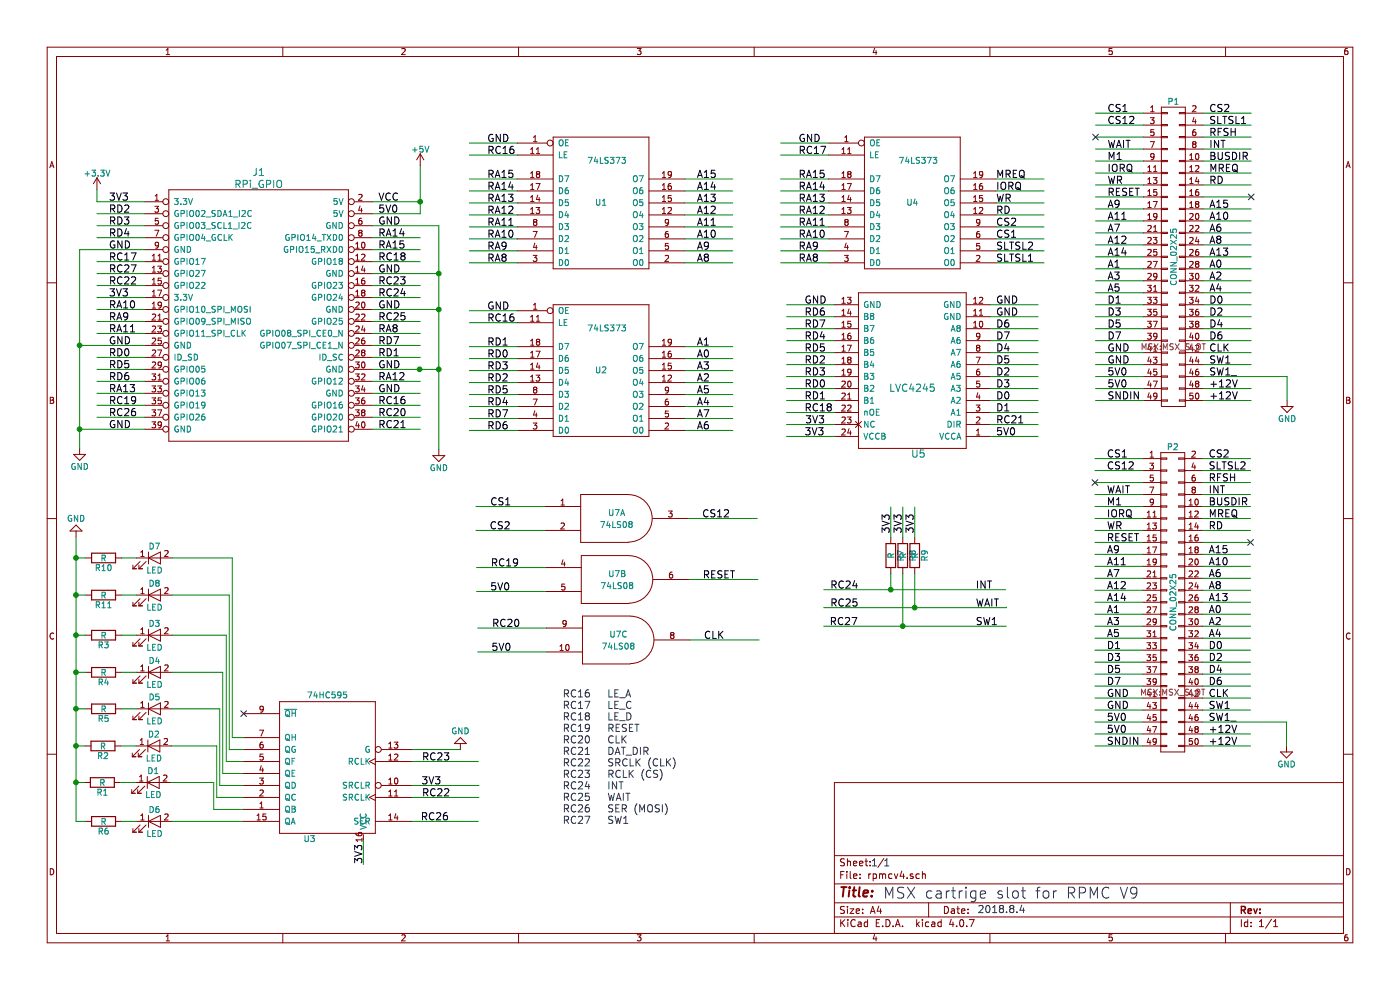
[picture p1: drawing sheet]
EESchema Schematic File Version 2
LIBS:rpmcv4-rescue
LIBS:power
LIBS:device
LIBS:switches
LIBS:relays
LIBS:motors
LIBS:transistors
LIBS:conn
LIBS:linear
LIBS:regul
LIBS:74xx
LIBS:cmos4000
LIBS:adc-dac
LIBS:memory
LIBS:xilinx
LIBS:microcontrollers
LIBS:dsp
LIBS:microchip
LIBS:analog_switches
LIBS:motorola
LIBS:texas
LIBS:intel
LIBS:audio
LIBS:interface
LIBS:digital-audio
LIBS:philips
LIBS:display
LIBS:cypress
LIBS:siliconi
LIBS:opto
LIBS:atmel
LIBS:contrib
LIBS:valves
LIBS:IC_raspberry
LIBS:msx_slot
LIBS:rpmcv4-cache
EELAYER 25 0
EELAYER END
$Descr A4 11693 8268
encoding utf-8
Sheet 1 1
Title ""
Date ""
Rev ""
Comp ""
Comment1 ""
Comment2 ""
Comment3 ""
Comment4 ""
$EndDescr
$Comp
L RPi_GPIO J1
U 1 1
P 1410 1685
F 0 "J1" H 2160 1935 60  0000 C CNN
F 1 "RPi_GPIO" H 2160 1835 60  0000 C CNN
F 2 "Socket_Strips:Socket_Strip_Straight_2x20_Pitch2.54mm" H 2110 935 60  0001 C CNN
F 3 "" H 1410 1685 60  0000 C CNN
	1    1410 1685
	1    0    0    -1  
$EndComp
$Comp
L CONN_02X25 P1
U 1 1
P 9800 2145
F 0 "P1" H 9800 3445 50  0000 C CNN
F 1 "CONN_02X25" V 9800 2145 50  0000 C CNN
F 2 "MSX:MSX_SLOT" H 9800 1395 50  0000 C CNN
F 3 "" H 9800 1395 50  0000 C CNN
	1    9800 2145
	1    0    0    -1  
$EndComp
Text Label 9250 945  0    60   ~ 0
CS1
Text Label 9250 1045 0    60   ~ 0
CS12
Text Label 10100 1145 0    60   ~ 0
RFSH
Text Label 10100 945  0    60   ~ 0
CS2
Text Label 9250 1345 0    60   ~ 0
M1
Text Label 10100 1045 0    60   ~ 0
SLTSL1
Text Label 9250 1445 0    60   ~ 0
IORQ
Text Label 9250 1545 0    60   ~ 0
WR
Text Label 9250 1645 0    60   ~ 0
RESET
Text Label 9250 1745 0    60   ~ 0
A9
Text Label 9250 1845 0    60   ~ 0
A11
Text Label 9250 1945 0    60   ~ 0
A7
Text Label 9250 2045 0    60   ~ 0
A12
Text Label 9250 2145 0    60   ~ 0
A14
Text Label 9250 2245 0    60   ~ 0
A1
Text Label 9250 2345 0    60   ~ 0
A3
Text Label 9250 2445 0    60   ~ 0
A5
Text Label 9250 2545 0    60   ~ 0
D1
Text Label 9250 2645 0    60   ~ 0
D3
Text Label 9250 2745 0    60   ~ 0
D5
Text Label 9250 2845 0    60   ~ 0
D7
Text Label 9250 2945 0    60   ~ 0
GND
Text Label 9250 3245 0    60   ~ 0
5V0
Text Label 9250 3145 0    60   ~ 0
5V0
Text Label 9250 3045 0    60   ~ 0
GND
Text Label 9250 3345 0    60   ~ 0
SNDIN
Text Label 10100 3345 0    60   ~ 0
+12V
Text Label 10100 3245 0    60   ~ 0
+12V
Text Label 9250 1245 0    60   ~ 0
WAIT
Text Label 10100 1245 0    60   ~ 0
INT
Text Label 10100 1345 0    60   ~ 0
BUSDIR
Text Label 10100 1445 0    60   ~ 0
MREQ
Text Label 10100 1545 0    60   ~ 0
RD
NoConn ~ 10450 1645
NoConn ~ 9150 1145
Text Label 10100 1745 0    60   ~ 0
A15
Text Label 10100 1845 0    60   ~ 0
A10
Text Label 10100 1945 0    60   ~ 0
A6
Text Label 10100 2045 0    60   ~ 0
A8
Text Label 10100 2145 0    60   ~ 0
A13
Text Label 10100 2245 0    60   ~ 0
A0
Text Label 10100 2345 0    60   ~ 0
A2
Text Label 10100 2445 0    60   ~ 0
A4
Text Label 10100 2545 0    60   ~ 0
D0
Text Label 10100 2645 0    60   ~ 0
D2
Text Label 10100 2745 0    60   ~ 0
D4
Text Label 10100 2845 0    60   ~ 0
D6
Text Label 10100 2945 0    60   ~ 0
CLK
Text Label 10100 3045 0    60   ~ 0
SW1
Text Label 10100 3145 0    60   ~ 0
SW1_
Text Label 8320 3445 0    60   ~ 0
D1
Text Label 8320 3345 0    60   ~ 0
D0
Text Label 8320 3245 0    60   ~ 0
D3
Text Label 8320 3145 0    60   ~ 0
D2
Text Label 8320 3045 0    60   ~ 0
D5
Text Label 8320 2845 0    60   ~ 0
D7
Text Label 8320 2945 0    60   ~ 0
D4
Text Label 8320 2745 0    60   ~ 0
D6
Text Label 6720 3345 0    60   ~ 0
RD1
Text Label 6720 3245 0    60   ~ 0
RD0
Text Label 6720 3145 0    60   ~ 0
RD3
Text Label 6720 3045 0    60   ~ 0
RD2
Text Label 6720 2945 0    60   ~ 0
RD5
Text Label 6720 2745 0    60   ~ 0
RD7
Text Label 6720 2845 0    60   ~ 0
RD4
Text Label 6720 2645 0    60   ~ 0
RD6
Text Label 910  2985 0    60   ~ 0
RD0
Text Label 3160 2985 0    60   ~ 0
RD1
Text Label 910  1785 0    60   ~ 0
RD2
Text Label 910  1885 0    60   ~ 0
RD3
Text Label 910  1985 0    60   ~ 0
RD4
Text Label 910  3085 0    60   ~ 0
RD5
Text Label 6670 1195 0    60   ~ 0
GND
Text Label 6720 2545 0    60   ~ 0
GND
Text Label 3160 2885 0    60   ~ 0
RD7
Text Label 3160 2785 0    60   ~ 0
RA8
Text Label 910  2685 0    60   ~ 0
RA9
Text Label 910  2585 0    60   ~ 0
RA10
Text Label 910  2785 0    60   ~ 0
RA11
Text Label 3160 3185 0    60   ~ 0
RA12
Text Label 910  3285 0    60   ~ 0
RA13
Text Label 3160 1985 0    60   ~ 0
RA14
Text Label 910  2285 0    60   ~ 0
RC27
Text Label 3160 1685 0    60   ~ 0
VCC
Text Label 3160 1785 0    60   ~ 0
5V0
Text Label 3160 1885 0    60   ~ 0
GND
Text Label 3160 2585 0    60   ~ 0
GND
Text Label 3160 3085 0    60   ~ 0
GND
Text Label 3160 3285 0    60   ~ 0
GND
Text Label 910  3585 0    60   ~ 0
GND
Text Label 910  2885 0    60   ~ 0
GND
Text Label 910  2085 0    60   ~ 0
GND
Text Label 910  2485 0    60   ~ 0
3V3
Text Label 910  1685 0    60   ~ 0
3V3
$Comp
L +5V #PWR01
U 1 1
P 3510 1385
F 0 "#PWR01" H 3510 1235 50  0001 C CNN
F 1 "+5V" H 3510 1525 50  0000 C CNN
F 2 "" H 3510 1385 50  0000 C CNN
F 3 "" H 3510 1385 50  0000 C CNN
	1    3510 1385
	1    0    0    -1  
$EndComp
$Comp
L GND #PWR02
U 1 1
P 665 3745
F 0 "#PWR02" H 665 3495 50  0001 C CNN
F 1 "GND" H 665 3595 50  0000 C CNN
F 2 "" H 665 3745 50  0000 C CNN
F 3 "" H 665 3745 50  0000 C CNN
	1    665  3745
	1    0    0    -1  
$EndComp
Text Label 3160 2285 0    60   ~ 0
GND
$Comp
L +3.3V #PWR03
U 1 1
P 810 1585
F 0 "#PWR03" H 810 1435 50  0001 C CNN
F 1 "+3.3V" H 810 1725 50  0000 C CNN
F 2 "" H 810 1585 50  0000 C CNN
F 3 "" H 810 1585 50  0000 C CNN
	1    810  1585
	1    0    0    -1  
$EndComp
Text Label 3160 2485 0    60   ~ 0
RC24
Text Label 6935 4925 0    60   ~ 0
RC24
Text Label 6935 5075 0    60   ~ 0
RC25
Text Label 8320 2195 0    60   ~ 0
SLTSL1
Text Label 8320 1795 0    60   ~ 0
RD
Text Label 8320 1695 0    60   ~ 0
WR
Text Label 8320 1595 0    60   ~ 0
IORQ
Text Label 8320 1495 0    60   ~ 0
MREQ
$Comp
L 74LS373-RESCUE-rpmcv4 U1
U 1 1
P 5020 1695
F 0 "U1" H 5020 1695 50  0000 C CNN
F 1 "74LS373" H 5070 1345 50  0000 C CNN
F 2 "Housings_SOIC:SOIC-20W_7.5x12.8mm_Pitch1.27mm" H 5020 1695 50  0001 C CNN
F 3 "" H 5020 1695 50  0001 C CNN
	1    5020 1695
	1    0    0    1   
$EndComp
$Comp
L 74LS373-RESCUE-rpmcv4 U2
U 1 1
P 5020 3095
F 0 "U2" H 5020 3095 50  0000 C CNN
F 1 "74LS373" H 5070 2745 50  0000 C CNN
F 2 "Housings_SOIC:SOIC-20W_7.5x12.8mm_Pitch1.27mm" H 5020 3095 50  0001 C CNN
F 3 "" H 5020 3095 50  0001 C CNN
	1    5020 3095
	1    0    0    1   
$EndComp
Text Label 4070 2695 0    60   ~ 0
RC16
Text Label 8320 1995 0    60   ~ 0
CS1
Text Label 8320 1895 0    60   ~ 0
CS2
Text Label 5820 2995 0    60   ~ 0
A0
Text Label 5820 2895 0    60   ~ 0
A1
Text Label 5820 3195 0    60   ~ 0
A2
Text Label 5820 3095 0    60   ~ 0
A3
Text Label 5820 3395 0    60   ~ 0
A4
Text Label 5820 3295 0    60   ~ 0
A5
Text Label 5820 3595 0    60   ~ 0
A6
Text Label 5820 3495 0    60   ~ 0
A7
Text Label 4070 2895 0    60   ~ 0
RD1
Text Label 4070 2995 0    60   ~ 0
RD0
Text Label 4070 3095 0    60   ~ 0
RD3
Text Label 4070 3195 0    60   ~ 0
RD2
Text Label 4070 3295 0    60   ~ 0
RD5
Text Label 4070 3495 0    60   ~ 0
RD7
Text Label 4070 3395 0    60   ~ 0
RD4
Text Label 4070 3595 0    60   ~ 0
RD6
Text Label 4070 1195 0    60   ~ 0
GND
Text Label 4070 2595 0    60   ~ 0
GND
Text Label 4070 2195 0    60   ~ 0
RA8
Text Label 4070 1995 0    60   ~ 0
RA10
Text Label 4070 1895 0    60   ~ 0
RA11
Text Label 4070 1795 0    60   ~ 0
RA12
Text Label 4070 1695 0    60   ~ 0
RA13
Text Label 4070 1595 0    60   ~ 0
RA14
Text Label 4070 1495 0    60   ~ 0
RA15
Text Label 4070 1295 0    60   ~ 0
RC16
Text Label 5820 2195 0    60   ~ 0
A8
Text Label 5820 2095 0    60   ~ 0
A9
Text Label 5820 1995 0    60   ~ 0
A10
Text Label 5820 1895 0    60   ~ 0
A11
Text Label 5820 1795 0    60   ~ 0
A12
Text Label 5820 1695 0    60   ~ 0
A13
Text Label 5820 1595 0    60   ~ 0
A14
Text Label 5820 1495 0    60   ~ 0
A15
Text Notes 7375 7515 0    91   ~ 0
MSX cartrige slot for RPMC V9
Text Label 6670 2195 0    60   ~ 0
RA8
Text Label 6670 2095 0    60   ~ 0
RA9
Text Label 6670 1995 0    60   ~ 0
RA10
Text Label 6670 1895 0    60   ~ 0
RA11
Text Label 6670 1795 0    60   ~ 0
RA12
Text Label 6670 1695 0    60   ~ 0
RA13
Text Label 6670 1595 0    60   ~ 0
RA14
Text Label 6670 1495 0    60   ~ 0
RA15
Text Label 3160 2085 0    60   ~ 0
RA15
Text Label 3160 3385 0    60   ~ 0
RC16
Text Label 910  2185 0    60   ~ 0
RC17
Text Label 3160 2185 0    60   ~ 0
RC18
Text Label 4070 2095 0    60   ~ 0
RA9
Text Label 910  3385 0    60   ~ 0
RC19
Text Label 3160 3485 0    60   ~ 0
RC20
Text Label 3160 3585 0    60   ~ 0
RC21
Text Label 910  2385 0    60   ~ 0
RC22
Text Label 3160 2385 0    60   ~ 0
RC23
Text Label 3160 2685 0    60   ~ 0
RC25
Text Label 910  3485 0    60   ~ 0
RC26
$Comp
L GND #PWR04
U 1 1
P 10750 3345
F 0 "#PWR04" H 10750 3095 50  0001 C CNN
F 1 "GND" H 10750 3195 50  0000 C CNN
F 2 "" H 10750 3345 50  0001 C CNN
F 3 "" H 10750 3345 50  0001 C CNN
	1    10750 3345
	1    0    0    -1  
$EndComp
Text Notes 8165 7635 0    60   ~ 0
2018.8.4
Text Notes 7275 7245 0    60   ~ 0
1 1
Text Label 6670 1295 0    60   ~ 0
RC17
$Comp
L GND #PWR05
U 1 1
P 3665 3755
F 0 "#PWR05" H 3665 3505 50  0001 C CNN
F 1 "GND" H 3665 3605 50  0000 C CNN
F 2 "" H 3665 3755 50  0000 C CNN
F 3 "" H 3665 3755 50  0000 C CNN
	1    3665 3755
	1    0    0    -1  
$EndComp
$Comp
L LVC4245 U5
U 1 1
P 7620 3095
F 0 "U5" H 7570 3795 60  0000 C CNN
F 1 "LVC4245" H 7620 3245 60  0000 C CNN
F 2 "Housings_SOIC:SOIC-24W_7.5x15.4mm_Pitch1.27mm" H 7770 3695 60  0001 C CNN
F 3 "" H 7770 3695 60  0001 C CNN
	1    7620 3095
	-1   0    0    1   
$EndComp
Text Label 910  3185 0    60   ~ 0
RD6
Text Label 8320 3545 0    60   ~ 0
RC21
Text Label 8320 2645 0    60   ~ 0
GND
Text Label 6720 3645 0    60   ~ 0
3V3
Text Label 8320 3645 0    60   ~ 0
5V0
Text Label 6720 3445 0    60   ~ 0
RC18
Text Label 8320 2545 0    60   ~ 0
GND
$Comp
L 74LS373-RESCUE-rpmcv4 U4
U 1 1
P 7620 1695
F 0 "U4" H 7620 1695 50  0000 C CNN
F 1 "74LS373" H 7670 1345 50  0000 C CNN
F 2 "Housings_SOIC:SOIC-20W_7.5x12.8mm_Pitch1.27mm" H 7620 1695 50  0001 C CNN
F 3 "" H 7620 1695 50  0001 C CNN
	1    7620 1695
	1    0    0    1   
$EndComp
Text Label 8320 2095 0    60   ~ 0
SLTSL2
Text Label 8150 4925 0    60   ~ 0
INT
Text Label 8150 5075 0    60   ~ 0
WAIT
Text Label 7440 4455 1    60   ~ 0
3V3
Text Label 6930 5230 0    60   ~ 0
RC27
Text Label 8150 5230 0    60   ~ 0
SW1
$Comp
L 74LS08 U7
U 1 1
P 5150 4330
F 0 "U7" H 5150 4380 50  0000 C CNN
F 1 "74LS08" H 5150 4280 50  0000 C CNN
F 2 "Housings_SOIC:SOIC-14_3.9x8.7mm_Pitch1.27mm" H 5150 4330 50  0001 C CNN
F 3 "" H 5150 4330 50  0001 C CNN
	1    5150 4330
	1    0    0    -1  
$EndComp
Text Label 5865 4330 0    60   ~ 0
CS12
Text Label 4090 4430 0    60   ~ 0
CS2
Text Label 4095 4230 0    60   ~ 0
CS1
$Comp
L 74LS08 U7
U 2 1
P 5155 4840
F 0 "U7" H 5155 4890 50  0000 C CNN
F 1 "74LS08" H 5155 4790 50  0000 C CNN
F 2 "Housings_SOIC:SOIC-14_3.9x8.7mm_Pitch1.27mm" H 5155 4840 50  0001 C CNN
F 3 "" H 5155 4840 50  0001 C CNN
	2    5155 4840
	1    0    0    -1  
$EndComp
Text Label 4095 4940 0    60   ~ 0
5V0
Text Label 4100 4740 0    60   ~ 0
RC19
Text Label 5870 4840 0    60   ~ 0
RESET
Text Label 6725 3545 0    60   ~ 0
3V3
Text Notes 4700 6890 0    60   ~ 0
RC16   LE_A\nRC17   LE_C\nRC18   LE_D\nRC19   RESET\nRC20   CLK\nRC21   DAT_DIR\nRC22   SRCLK (CLK)\nRC23   RCLK (CS)\nRC24   INT\nRC25   WAIT\nRC26   SER (MOSI)\nRC27   SW1
$Comp
L 74LS08 U7
U 3 1
P 5165 5345
F 0 "U7" H 5165 5395 50  0000 C CNN
F 1 "74LS08" H 5165 5295 50  0000 C CNN
F 2 "" H 5165 5345 50  0001 C CNN
F 3 "" H 5165 5345 50  0001 C CNN
	3    5165 5345
	1    0    0    -1  
$EndComp
Text Label 4105 5445 0    60   ~ 0
5V0
Text Label 4110 5245 0    60   ~ 0
RC20
Text Label 5880 5345 0    60   ~ 0
CLK
$Comp
L R R7
U 1 1
P 7440 4640
F 0 "R7" V 7520 4640 50  0000 C CNN
F 1 "R" V 7440 4640 50  0000 C CNN
F 2 "Resistors_SMD:R_0603_HandSoldering" V 7370 4640 50  0001 C CNN
F 3 "" H 7440 4640 50  0001 C CNN
	1    7440 4640
	1    0    0    -1  
$EndComp
$Comp
L R R8
U 1 1
P 7540 4640
F 0 "R8" V 7620 4640 50  0000 C CNN
F 1 "R" V 7540 4640 50  0000 C CNN
F 2 "Resistors_SMD:R_0603_HandSoldering" V 7470 4640 50  0001 C CNN
F 3 "" H 7540 4640 50  0001 C CNN
	1    7540 4640
	1    0    0    -1  
$EndComp
$Comp
L R R9
U 1 1
P 7640 4640
F 0 "R9" V 7720 4640 50  0000 C CNN
F 1 "R" V 7640 4640 50  0000 C CNN
F 2 "Resistors_SMD:R_0603_HandSoldering" V 7570 4640 50  0001 C CNN
F 3 "" H 7640 4640 50  0001 C CNN
	1    7640 4640
	1    0    0    -1  
$EndComp
Text Label 7540 4455 1    60   ~ 0
3V3
Text Label 7640 4455 1    60   ~ 0
3V3
$Comp
L CONN_02X25 P2
U 1 1
P 9795 5030
F 0 "P2" H 9795 6330 50  0000 C CNN
F 1 "CONN_02X25" V 9795 5030 50  0000 C CNN
F 2 "MSX:MSX_SLOT" H 9795 4280 50  0000 C CNN
F 3 "" H 9795 4280 50  0000 C CNN
	1    9795 5030
	1    0    0    -1  
$EndComp
Text Label 9245 3830 0    60   ~ 0
CS1
Text Label 9245 3930 0    60   ~ 0
CS12
Text Label 10095 4030 0    60   ~ 0
RFSH
Text Label 10095 3830 0    60   ~ 0
CS2
Text Label 9245 4230 0    60   ~ 0
M1
Text Label 10095 3930 0    60   ~ 0
SLTSL2
Text Label 9245 4330 0    60   ~ 0
IORQ
Text Label 9245 4430 0    60   ~ 0
WR
Text Label 9245 4530 0    60   ~ 0
RESET
Text Label 9245 4630 0    60   ~ 0
A9
Text Label 9245 4730 0    60   ~ 0
A11
Text Label 9245 4830 0    60   ~ 0
A7
Text Label 9245 4930 0    60   ~ 0
A12
Text Label 9245 5030 0    60   ~ 0
A14
Text Label 9245 5130 0    60   ~ 0
A1
Text Label 9245 5230 0    60   ~ 0
A3
Text Label 9245 5330 0    60   ~ 0
A5
Text Label 9245 5430 0    60   ~ 0
D1
Text Label 9245 5530 0    60   ~ 0
D3
Text Label 9245 5630 0    60   ~ 0
D5
Text Label 9245 5730 0    60   ~ 0
D7
Text Label 9245 5830 0    60   ~ 0
GND
Text Label 9245 6130 0    60   ~ 0
5V0
Text Label 9245 6030 0    60   ~ 0
5V0
Text Label 9245 5930 0    60   ~ 0
GND
Text Label 9245 6230 0    60   ~ 0
SNDIN
Text Label 10095 6230 0    60   ~ 0
+12V
Text Label 10095 6130 0    60   ~ 0
+12V
Text Label 9245 4130 0    60   ~ 0
WAIT
Text Label 10095 4130 0    60   ~ 0
INT
Text Label 10095 4230 0    60   ~ 0
BUSDIR
Text Label 10095 4330 0    60   ~ 0
MREQ
Text Label 10095 4430 0    60   ~ 0
RD
NoConn ~ 10445 4530
NoConn ~ 9145 4030
Text Label 10095 4630 0    60   ~ 0
A15
Text Label 10095 4730 0    60   ~ 0
A10
Text Label 10095 4830 0    60   ~ 0
A6
Text Label 10095 4930 0    60   ~ 0
A8
Text Label 10095 5030 0    60   ~ 0
A13
Text Label 10095 5130 0    60   ~ 0
A0
Text Label 10095 5230 0    60   ~ 0
A2
Text Label 10095 5330 0    60   ~ 0
A4
Text Label 10095 5430 0    60   ~ 0
D0
Text Label 10095 5530 0    60   ~ 0
D2
Text Label 10095 5630 0    60   ~ 0
D4
Text Label 10095 5730 0    60   ~ 0
D6
Text Label 10095 5830 0    60   ~ 0
CLK
Text Label 10095 5930 0    60   ~ 0
SW1
Text Label 10095 6030 0    60   ~ 0
SW1_
$Comp
L GND #PWR06
U 1 1
P 10745 6230
F 0 "#PWR06" H 10745 5980 50  0001 C CNN
F 1 "GND" H 10745 6080 50  0000 C CNN
F 2 "" H 10745 6230 50  0001 C CNN
F 3 "" H 10745 6230 50  0001 C CNN
	1    10745 6230
	1    0    0    -1  
$EndComp
$Comp
L LED D3
U 1 1
P 1290 5305
F 0 "D3" H 1290 5405 50  0000 C CNN
F 1 "LED" H 1290 5205 50  0000 C CNN
F 2 "LEDs:LED_D3.0mm" H 1290 5305 50  0001 C CNN
F 3 "" H 1290 5305 50  0001 C CNN
	1    1290 5305
	1    0    0    -1  
$EndComp
$Comp
L LED D4
U 1 1
P 1290 5615
F 0 "D4" H 1290 5715 50  0000 C CNN
F 1 "LED" H 1290 5515 50  0000 C CNN
F 2 "LEDs:LED_D3.0mm" H 1290 5615 50  0001 C CNN
F 3 "" H 1290 5615 50  0001 C CNN
	1    1290 5615
	1    0    0    -1  
$EndComp
$Comp
L LED D5
U 1 1
P 1290 5920
F 0 "D5" H 1290 6020 50  0000 C CNN
F 1 "LED" H 1290 5820 50  0000 C CNN
F 2 "LEDs:LED_D3.0mm" H 1290 5920 50  0001 C CNN
F 3 "" H 1290 5920 50  0001 C CNN
	1    1290 5920
	1    0    0    -1  
$EndComp
$Comp
L LED D2
U 1 1
P 1285 6230
F 0 "D2" H 1285 6330 50  0000 C CNN
F 1 "LED" H 1285 6130 50  0000 C CNN
F 2 "LEDs:LED_D3.0mm" H 1285 6230 50  0001 C CNN
F 3 "" H 1285 6230 50  0001 C CNN
	1    1285 6230
	1    0    0    -1  
$EndComp
$Comp
L LED D1
U 1 1
P 1280 6535
F 0 "D1" H 1280 6635 50  0000 C CNN
F 1 "LED" H 1280 6435 50  0000 C CNN
F 2 "LEDs:LED_D3.0mm" H 1280 6535 50  0001 C CNN
F 3 "" H 1280 6535 50  0001 C CNN
	1    1280 6535
	1    0    0    -1  
$EndComp
$Comp
L LED D6
U 1 1
P 1290 6860
F 0 "D6" H 1290 6960 50  0000 C CNN
F 1 "LED" H 1290 6760 50  0000 C CNN
F 2 "LEDs:LED_D3.0mm" H 1290 6860 50  0001 C CNN
F 3 "" H 1290 6860 50  0001 C CNN
	1    1290 6860
	1    0    0    -1  
$EndComp
$Comp
L R R3
U 1 1
P 865 5305
F 0 "R3" V 945 5305 50  0000 C CNN
F 1 "R" V 865 5305 50  0000 C CNN
F 2 "Resistors_SMD:R_0603_HandSoldering" V 795 5305 50  0001 C CNN
F 3 "" H 865 5305 50  0001 C CNN
	1    865  5305
	0    1    1    0   
$EndComp
$Comp
L R R4
U 1 1
P 865 5615
F 0 "R4" V 945 5615 50  0000 C CNN
F 1 "R" V 865 5615 50  0000 C CNN
F 2 "Resistors_SMD:R_0603_HandSoldering" V 795 5615 50  0001 C CNN
F 3 "" H 865 5615 50  0001 C CNN
	1    865  5615
	0    1    1    0   
$EndComp
$Comp
L R R5
U 1 1
P 865 5920
F 0 "R5" V 945 5920 50  0000 C CNN
F 1 "R" V 865 5920 50  0000 C CNN
F 2 "Resistors_SMD:R_0603_HandSoldering" V 795 5920 50  0001 C CNN
F 3 "" H 865 5920 50  0001 C CNN
	1    865  5920
	0    1    1    0   
$EndComp
$Comp
L R R2
U 1 1
P 860 6230
F 0 "R2" V 940 6230 50  0000 C CNN
F 1 "R" V 860 6230 50  0000 C CNN
F 2 "Resistors_SMD:R_0603_HandSoldering" V 790 6230 50  0001 C CNN
F 3 "" H 860 6230 50  0001 C CNN
	1    860  6230
	0    1    1    0   
$EndComp
$Comp
L R R1
U 1 1
P 855 6535
F 0 "R1" V 935 6535 50  0000 C CNN
F 1 "R" V 855 6535 50  0000 C CNN
F 2 "Resistors_SMD:R_0603_HandSoldering" V 785 6535 50  0001 C CNN
F 3 "" H 855 6535 50  0001 C CNN
	1    855  6535
	0    1    1    0   
$EndComp
$Comp
L R R6
U 1 1
P 865 6860
F 0 "R6" V 945 6860 50  0000 C CNN
F 1 "R" V 865 6860 50  0000 C CNN
F 2 "Resistors_SMD:R_0603_HandSoldering" V 795 6860 50  0001 C CNN
F 3 "" H 865 6860 50  0001 C CNN
	1    865  6860
	0    1    1    0   
$EndComp
NoConn ~ 2035 5960
$Comp
L GND #PWR07
U 1 1
P 635 4485
F 0 "#PWR07" H 635 4235 50  0001 C CNN
F 1 "GND" H 635 4335 50  0000 C CNN
F 2 "" H 635 4485 50  0000 C CNN
F 3 "" H 635 4485 50  0000 C CNN
	1    635  4485
	-1   0    0    1   
$EndComp
Wire Wire Line
	3110 1685 3510 1685
Wire Wire Line
	3510 1785 3110 1785
Wire Wire Line
	3110 1885 3665 1885
Wire Wire Line
	3110 1985 3510 1985
Wire Wire Line
	3110 2085 3510 2085
Wire Wire Line
	3110 2185 3510 2185
Wire Wire Line
	3110 2285 3665 2285
Wire Wire Line
	3110 2385 3510 2385
Wire Wire Line
	3110 2485 3510 2485
Wire Wire Line
	3665 2585 3110 2585
Wire Wire Line
	3110 2685 3510 2685
Wire Wire Line
	3110 2785 3510 2785
Wire Wire Line
	3110 2885 3510 2885
Wire Wire Line
	3110 2985 3510 2985
Wire Wire Line
	3110 3085 3510 3085
Wire Wire Line
	3110 3185 3510 3185
Wire Wire Line
	3110 3285 3510 3285
Wire Wire Line
	3110 3385 3510 3385
Wire Wire Line
	3110 3485 3510 3485
Wire Wire Line
	3110 3585 3510 3585
Wire Wire Line
	810  1685 1210 1685
Wire Wire Line
	810  1785 1210 1785
Wire Wire Line
	810  1885 1210 1885
Wire Wire Line
	810  1985 1210 1985
Wire Wire Line
	665  2085 1210 2085
Wire Wire Line
	810  2185 1210 2185
Wire Wire Line
	810  2285 1210 2285
Wire Wire Line
	810  2385 1210 2385
Wire Wire Line
	810  2585 1210 2585
Wire Wire Line
	810  2685 1210 2685
Wire Wire Line
	810  2785 1210 2785
Wire Wire Line
	665  2885 1210 2885
Wire Wire Line
	810  2985 1210 2985
Wire Wire Line
	810  3085 1210 3085
Wire Wire Line
	810  3185 1210 3185
Wire Wire Line
	810  3285 1210 3285
Wire Wire Line
	810  3385 1210 3385
Wire Wire Line
	810  3485 1210 3485
Wire Wire Line
	665  3585 1210 3585
Wire Wire Line
	8270 2745 8670 2745
Wire Wire Line
	8270 2845 8670 2845
Wire Wire Line
	8270 2945 8670 2945
Wire Wire Line
	8270 3045 8670 3045
Wire Wire Line
	8270 3145 8670 3145
Wire Wire Line
	8270 3245 8670 3245
Wire Wire Line
	8270 3345 8670 3345
Wire Wire Line
	8270 3445 8670 3445
Wire Wire Line
	6570 2645 6970 2645
Wire Wire Line
	6570 2745 6970 2745
Wire Wire Line
	6570 2845 6970 2845
Wire Wire Line
	6570 2945 6970 2945
Wire Wire Line
	6570 3045 6970 3045
Wire Wire Line
	6570 3145 6970 3145
Wire Wire Line
	6570 3245 6970 3245
Wire Wire Line
	6570 3345 6970 3345
Wire Wire Line
	6570 2545 6970 2545
Wire Wire Line
	10050 945  10450 945 
Wire Wire Line
	10050 1045 10450 1045
Wire Wire Line
	10050 1145 10450 1145
Wire Wire Line
	10050 1245 10450 1245
Wire Wire Line
	10050 1345 10450 1345
Wire Wire Line
	10050 1445 10450 1445
Wire Wire Line
	10050 1545 10450 1545
Wire Wire Line
	10050 1645 10450 1645
Wire Wire Line
	10050 1745 10450 1745
Wire Wire Line
	10050 1845 10450 1845
Wire Wire Line
	10050 1945 10450 1945
Wire Wire Line
	10050 2045 10450 2045
Wire Wire Line
	10050 2145 10450 2145
Wire Wire Line
	10050 2245 10450 2245
Wire Wire Line
	10050 2345 10450 2345
Wire Wire Line
	10050 2445 10450 2445
Wire Wire Line
	10050 2545 10450 2545
Wire Wire Line
	10050 2645 10450 2645
Wire Wire Line
	10050 2745 10450 2745
Wire Wire Line
	10050 2845 10450 2845
Wire Wire Line
	10050 2945 10450 2945
Wire Wire Line
	10050 3045 10450 3045
Wire Wire Line
	10050 3145 10750 3145
Wire Wire Line
	10050 3245 10450 3245
Wire Wire Line
	10050 3345 10450 3345
Wire Wire Line
	9150 945  9550 945 
Wire Wire Line
	9150 1045 9550 1045
Wire Wire Line
	9150 1145 9550 1145
Wire Wire Line
	9150 1245 9550 1245
Wire Wire Line
	9150 1345 9550 1345
Wire Wire Line
	9150 1445 9550 1445
Wire Wire Line
	9150 1545 9550 1545
Wire Wire Line
	9150 1645 9550 1645
Wire Wire Line
	9150 1745 9550 1745
Wire Wire Line
	9150 1845 9550 1845
Wire Wire Line
	9150 1945 9550 1945
Wire Wire Line
	9150 2045 9550 2045
Wire Wire Line
	9150 2145 9550 2145
Wire Wire Line
	9150 2245 9550 2245
Wire Wire Line
	9150 2345 9550 2345
Wire Wire Line
	9150 2445 9550 2445
Wire Wire Line
	9150 2545 9550 2545
Wire Wire Line
	9150 2645 9550 2645
Wire Wire Line
	9150 2745 9550 2745
Wire Wire Line
	9150 2845 9550 2845
Wire Wire Line
	9150 2945 9550 2945
Wire Wire Line
	9150 3045 9550 3045
Wire Wire Line
	9150 3145 9550 3145
Wire Wire Line
	9150 3245 9550 3245
Wire Wire Line
	9150 3345 9550 3345
Wire Wire Line
	8320 2195 8720 2195
Wire Wire Line
	8320 2095 8720 2095
Wire Wire Line
	8320 1995 8720 1995
Wire Wire Line
	8320 1895 8720 1895
Wire Wire Line
	8320 1795 8720 1795
Wire Wire Line
	8320 1695 8720 1695
Wire Wire Line
	8320 1595 8720 1595
Wire Wire Line
	8320 1495 8720 1495
Wire Wire Line
	6520 1295 6920 1295
Wire Wire Line
	6520 1195 6920 1195
Wire Wire Line
	3510 1385 3510 1785
Wire Wire Line
	810  1585 810  1685
Wire Wire Line
	810  2485 1210 2485
Connection ~ 3510 1685
Wire Wire Line
	6880 5075 8405 5075
Wire Wire Line
	6880 4925 8400 4925
Wire Wire Line
	5720 3595 6120 3595
Wire Wire Line
	5720 3495 6120 3495
Wire Wire Line
	5720 3395 6120 3395
Wire Wire Line
	5720 3295 6120 3295
Wire Wire Line
	5720 3195 6120 3195
Wire Wire Line
	5720 3095 6120 3095
Wire Wire Line
	5720 2995 6120 2995
Wire Wire Line
	5720 2895 6120 2895
Wire Wire Line
	3920 2695 4320 2695
Wire Wire Line
	3920 2595 4320 2595
Wire Wire Line
	3920 3595 4320 3595
Wire Wire Line
	3920 3495 4320 3495
Wire Wire Line
	3920 3395 4320 3395
Wire Wire Line
	3920 3295 4320 3295
Wire Wire Line
	3920 3195 4320 3195
Wire Wire Line
	3920 3095 4320 3095
Wire Wire Line
	3920 2995 4320 2995
Wire Wire Line
	3920 2895 4320 2895
Wire Wire Line
	5720 2195 6120 2195
Wire Wire Line
	5720 2095 6120 2095
Wire Wire Line
	5720 1995 6120 1995
Wire Wire Line
	5720 1895 6120 1895
Wire Wire Line
	5720 1795 6120 1795
Wire Wire Line
	5720 1695 6120 1695
Wire Wire Line
	5720 1595 6120 1595
Wire Wire Line
	5720 1495 6120 1495
Wire Wire Line
	3920 1295 4320 1295
Wire Wire Line
	3920 1195 4320 1195
Wire Wire Line
	3920 2195 4320 2195
Wire Wire Line
	3920 2095 4320 2095
Wire Wire Line
	3920 1995 4320 1995
Wire Wire Line
	3920 1895 4320 1895
Wire Wire Line
	3920 1795 4320 1795
Wire Wire Line
	3920 1695 4320 1695
Wire Wire Line
	3920 1595 4320 1595
Wire Wire Line
	3920 1495 4320 1495
Wire Wire Line
	6520 2195 6920 2195
Wire Wire Line
	6520 2095 6920 2095
Wire Wire Line
	6520 1995 6920 1995
Wire Wire Line
	6520 1895 6920 1895
Wire Wire Line
	6520 1795 6920 1795
Wire Wire Line
	6520 1695 6920 1695
Wire Wire Line
	6520 1595 6920 1595
Wire Wire Line
	6520 1495 6920 1495
Wire Wire Line
	10750 3145 10750 3345
Wire Wire Line
	665  2085 665  3745
Connection ~ 665  3585
Connection ~ 665  2885
Wire Wire Line
	3665 3085 3505 3085
Wire Wire Line
	3665 1885 3665 3755
Connection ~ 3505 3085
Connection ~ 3665 3085
Connection ~ 3665 2285
Connection ~ 3665 2585
Wire Wire Line
	8270 3545 8670 3545
Wire Wire Line
	8270 2645 8670 2645
Wire Wire Line
	6570 3645 6970 3645
Wire Wire Line
	8270 3645 8670 3645
Wire Wire Line
	6570 3545 6970 3545
Wire Wire Line
	6570 3445 6970 3445
Wire Wire Line
	8270 2545 8670 2545
Wire Wire Line
	8405 5075 8405 5070
Wire Wire Line
	7440 4790 7440 4925
Connection ~ 7440 4925
Wire Wire Line
	7640 4790 7640 5075
Connection ~ 7640 5075
Wire Wire Line
	7440 4235 7440 4490
Wire Wire Line
	6880 5230 8405 5230
Wire Wire Line
	3975 4230 4550 4230
Wire Wire Line
	3975 4430 4550 4430
Wire Wire Line
	5750 4330 6325 4330
Wire Wire Line
	3980 4740 4555 4740
Wire Wire Line
	3980 4940 4555 4940
Wire Wire Line
	5755 4840 6330 4840
Wire Wire Line
	3990 5245 4565 5245
Wire Wire Line
	3990 5445 4565 5445
Wire Wire Line
	5765 5345 6340 5345
Wire Wire Line
	7540 5230 7540 4790
Connection ~ 7540 5230
Wire Wire Line
	7540 4235 7540 4490
Wire Wire Line
	7640 4235 7640 4490
Wire Wire Line
	10045 3830 10445 3830
Wire Wire Line
	10045 3930 10445 3930
Wire Wire Line
	10045 4030 10445 4030
Wire Wire Line
	10045 4130 10445 4130
Wire Wire Line
	10045 4230 10445 4230
Wire Wire Line
	10045 4330 10445 4330
Wire Wire Line
	10045 4430 10445 4430
Wire Wire Line
	10045 4530 10445 4530
Wire Wire Line
	10045 4630 10445 4630
Wire Wire Line
	10045 4730 10445 4730
Wire Wire Line
	10045 4830 10445 4830
Wire Wire Line
	10045 4930 10445 4930
Wire Wire Line
	10045 5030 10445 5030
Wire Wire Line
	10045 5130 10445 5130
Wire Wire Line
	10045 5230 10445 5230
Wire Wire Line
	10045 5330 10445 5330
Wire Wire Line
	10045 5430 10445 5430
Wire Wire Line
	10045 5530 10445 5530
Wire Wire Line
	10045 5630 10445 5630
Wire Wire Line
	10045 5730 10445 5730
Wire Wire Line
	10045 5830 10445 5830
Wire Wire Line
	10045 5930 10445 5930
Wire Wire Line
	10045 6030 10745 6030
Wire Wire Line
	10045 6130 10445 6130
Wire Wire Line
	10045 6230 10445 6230
Wire Wire Line
	9145 3830 9545 3830
Wire Wire Line
	9145 3930 9545 3930
Wire Wire Line
	9145 4030 9545 4030
Wire Wire Line
	9145 4130 9545 4130
Wire Wire Line
	9145 4230 9545 4230
Wire Wire Line
	9145 4330 9545 4330
Wire Wire Line
	9145 4430 9545 4430
Wire Wire Line
	9145 4530 9545 4530
Wire Wire Line
	9145 4630 9545 4630
Wire Wire Line
	9145 4730 9545 4730
Wire Wire Line
	9145 4830 9545 4830
Wire Wire Line
	9145 4930 9545 4930
Wire Wire Line
	9145 5030 9545 5030
Wire Wire Line
	9145 5130 9545 5130
Wire Wire Line
	9145 5230 9545 5230
Wire Wire Line
	9145 5330 9545 5330
Wire Wire Line
	9145 5430 9545 5430
Wire Wire Line
	9145 5530 9545 5530
Wire Wire Line
	9145 5630 9545 5630
Wire Wire Line
	9145 5730 9545 5730
Wire Wire Line
	9145 5830 9545 5830
Wire Wire Line
	9145 5930 9545 5930
Wire Wire Line
	9145 6030 9545 6030
Wire Wire Line
	9145 6130 9545 6130
Wire Wire Line
	9145 6230 9545 6230
Wire Wire Line
	10745 6030 10745 6230
Wire Wire Line
	1440 5305 1890 5305
Wire Wire Line
	1440 5615 1860 5615
Wire Wire Line
	1440 5920 1835 5920
Wire Wire Line
	1435 6230 1810 6230
Wire Wire Line
	1430 6535 1785 6535
Wire Wire Line
	1440 6860 2035 6860
Wire Wire Line
	1015 5305 1140 5305
Wire Wire Line
	1015 5615 1140 5615
Wire Wire Line
	1015 5920 1140 5920
Wire Wire Line
	1010 6230 1135 6230
Wire Wire Line
	1005 6535 1130 6535
Wire Wire Line
	1015 6860 1140 6860
Wire Wire Line
	1785 6760 2035 6760
Wire Wire Line
	1785 6535 1785 6760
Wire Wire Line
	1810 6660 2035 6660
Wire Wire Line
	1810 6230 1810 6660
Wire Wire Line
	1835 6560 2035 6560
Wire Wire Line
	1835 5920 1835 6560
Wire Wire Line
	1860 6460 2035 6460
Wire Wire Line
	1860 5615 1860 6460
Wire Wire Line
	1890 6360 2035 6360
Wire Wire Line
	1890 5305 1890 6360
Wire Wire Line
	715  6860 635  6860
Wire Wire Line
	715  5305 635  5305
Connection ~ 635  5305
Wire Wire Line
	715  5615 635  5615
Connection ~ 635  5615
Wire Wire Line
	715  5920 635  5920
Connection ~ 635  5920
Wire Wire Line
	710  6230 635  6230
Connection ~ 635  6230
Wire Wire Line
	705  6535 635  6535
Connection ~ 635  6535
Wire Wire Line
	3435 6560 4000 6560
Wire Wire Line
	3435 6360 3995 6360
Wire Wire Line
	3435 6260 3845 6260
Wire Wire Line
	3435 6660 4000 6660
Wire Wire Line
	3435 6860 3995 6860
$Comp
L GND #PWR08
U 1 1
P 3845 6260
F 0 "#PWR08" H 3845 6010 50  0001 C CNN
F 1 "GND" H 3845 6110 50  0000 C CNN
F 2 "" H 3845 6260 50  0000 C CNN
F 3 "" H 3845 6260 50  0000 C CNN
	1    3845 6260
	-1   0    0    1   
$EndComp
Text Label 3520 6560 0    60   ~ 0
3V3
Text Label 3525 6360 0    60   ~ 0
RC23
Text Label 3525 6660 0    60   ~ 0
RC22
Text Label 3515 6860 0    60   ~ 0
RC26
Wire Wire Line
	3035 7010 3035 7220
Text Label 3035 7050 3    60   ~ 0
3V3
$Comp
L 74HC595 U3
U 1 1
P 2735 6410
F 0 "U3" H 2885 7010 50  0000 C CNN
F 1 "74HC595" H 2735 5810 50  0000 C CNN
F 2 "Housings_SOIC:SOIC-16_3.9x9.9mm_Pitch1.27mm" H 2735 6410 50  0001 C CNN
F 3 "" H 2735 6410 50  0001 C CNN
	1    2735 6410
	-1   0    0    1   
$EndComp
$Comp
L LED D7
U 1 1
P 1290 4660
F 0 "D7" H 1290 4760 50  0000 C CNN
F 1 "LED" H 1290 4560 50  0000 C CNN
F 2 "LEDs:LED_D3.0mm" H 1290 4660 50  0001 C CNN
F 3 "" H 1290 4660 50  0001 C CNN
	1    1290 4660
	1    0    0    -1  
$EndComp
$Comp
L LED D8
U 1 1
P 1290 4970
F 0 "D8" H 1290 5070 50  0000 C CNN
F 1 "LED" H 1290 4870 50  0000 C CNN
F 2 "LEDs:LED_D3.0mm" H 1290 4970 50  0001 C CNN
F 3 "" H 1290 4970 50  0001 C CNN
	1    1290 4970
	1    0    0    -1  
$EndComp
$Comp
L R R10
U 1 1
P 865 4660
F 0 "R10" V 945 4660 50  0000 C CNN
F 1 "R" V 865 4660 50  0000 C CNN
F 2 "Resistors_SMD:R_0603_HandSoldering" V 795 4660 50  0001 C CNN
F 3 "" H 865 4660 50  0001 C CNN
	1    865  4660
	0    1    1    0   
$EndComp
$Comp
L R R11
U 1 1
P 865 4970
F 0 "R11" V 945 4970 50  0000 C CNN
F 1 "R" V 865 4970 50  0000 C CNN
F 2 "Resistors_SMD:R_0603_HandSoldering" V 795 4970 50  0001 C CNN
F 3 "" H 865 4970 50  0001 C CNN
	1    865  4970
	0    1    1    0   
$EndComp
Wire Wire Line
	1440 4660 1940 4660
Wire Wire Line
	1440 4970 1915 4970
Wire Wire Line
	1015 4660 1140 4660
Wire Wire Line
	1015 4970 1140 4970
Wire Wire Line
	1915 4970 1915 6260
Wire Wire Line
	1940 4660 1940 6160
Wire Wire Line
	715  4660 635  4660
Connection ~ 635  4660
Wire Wire Line
	715  4970 635  4970
Connection ~ 635  4970
Wire Wire Line
	635  6860 635  4485
Wire Wire Line
	1915 6260 2035 6260
Wire Wire Line
	1940 6160 2035 6160
$EndSCHEMATC
